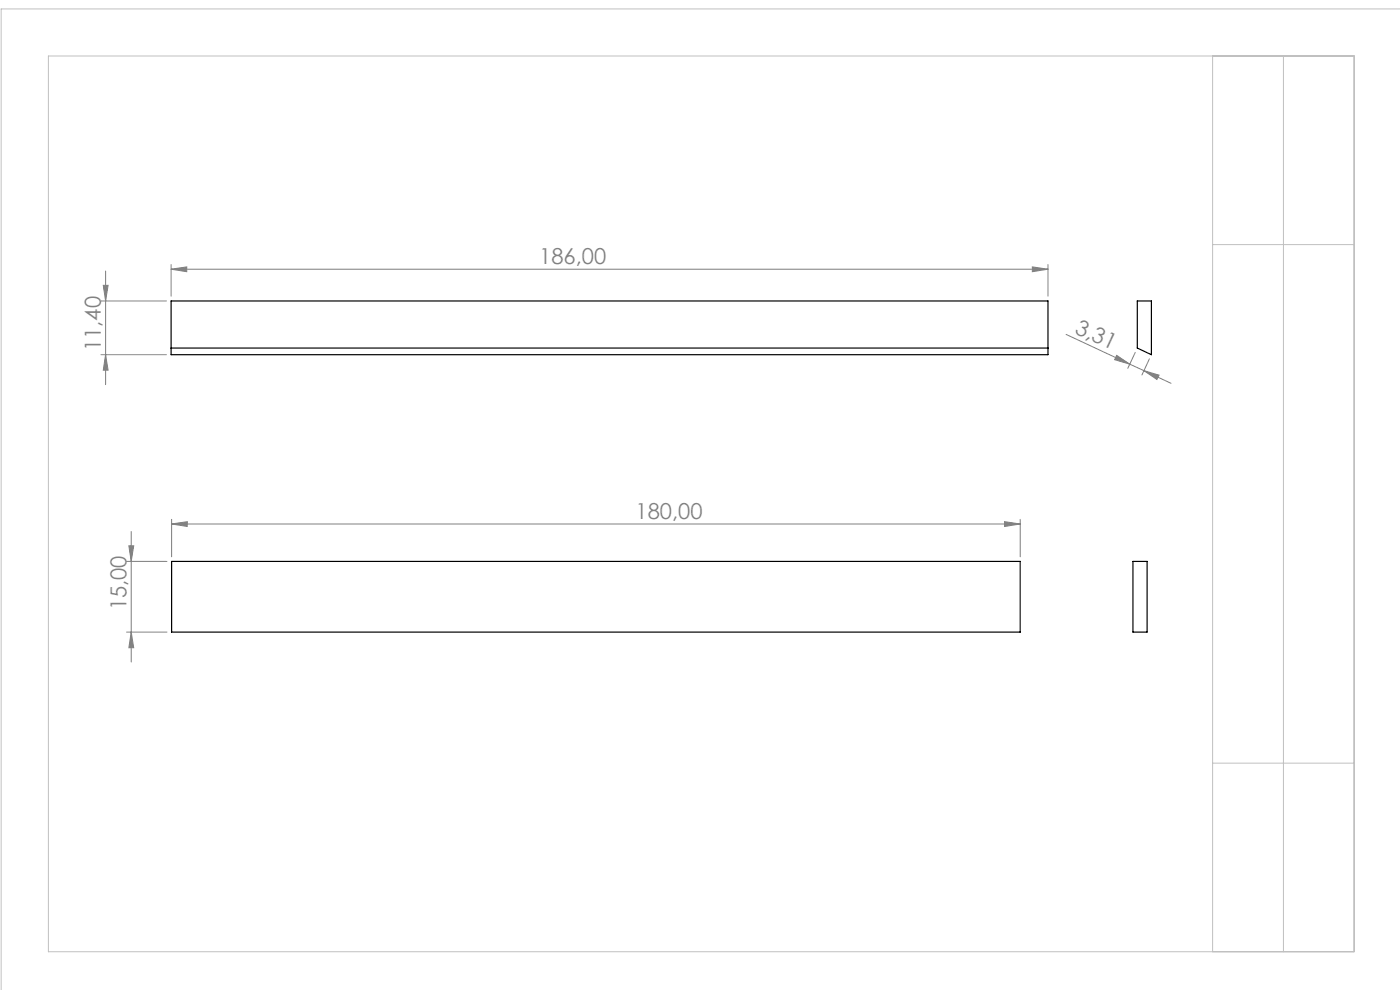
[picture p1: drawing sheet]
<svg xmlns="http://www.w3.org/2000/svg" width="297mm" height="210mm" viewBox="0 0 297 210" stroke-linecap="round" stroke-linejoin="round" font-family="sans-serif">
<path d="M36.3 73.8h186M36.3 63.8h186v11.4h-186zM241.3 63.8h3v11.4l-3-1.4zM36.4 119.1h180v15h-180zM240.3 119.1h3v15h-3z" fill="none" stroke="#000" stroke-width=".25"/>
<g fill="none" stroke="#808080" stroke-width=".21">
<path d="M22.4 57.5v24.1M36.3 57.1l3.3-.5v1zM36.3 56.1v6.7M36.3 57.1h186M219 56.6l3.3 .5-3.3 .5zM222.3 56.1v6.7M21.4 63.8h13.9M21.4 75.2h13.9M21.9 60.5h1l-.5 3.3zM22.4 75.2l.5 3.3h-1zM226.2 70.9l13.5 6.3M236.9 75.4l2.8 1.8-3.2-.9z"/>
<path d="M239.7 77.2l3 1.4M240.8 74.7l-1.5 3.4M242.7 78.6l5.7 2.7M242.7 78.6l3.2 1-.5 .9zM243.8 76.1l-1.5 3.4M26.8 119.1h8.6M27.3 115.8h1.1l-.6 3.3zM27.8 112.7v27.7M36.4 111.2l3.3-.5v1zM36.4 110.2v7.9M36.4 111.2h180M213.1 110.7l3.3 .5-3.3 .5z"/>
<path d="M216.4 110.2v7.9M26.8 134.1h8.6M27.8 134.1l.6 3.3h-1.1z"/>
</g>
<path d="M10.3 11.9h277v190h-277zM257.2 11.9v190M272.3 11.9v190M297.1 1.9h-296.9v208.2M257.2 51.9h30.1M257.2 161.9h30.1" fill="none" stroke="#c0c0c0" stroke-width=".21"/>
<g fill="#808080">
<path d="M242.7 78.6l3.2 1-.5 .9zM236.9 75.4l2.8 1.8-3.2-.9z"/>
<path d="M219 56.6l3.3 .5-3.3 .5zM36.3 57.1l3.3-.5v1zM213.1 110.7l3.3 .5-3.3 .5zM36.4 111.2l3.3-.5v1z"/>
<path d="M21.9 60.5h1l-.5 3.3zM22.4 75.2l.5 3.3h-1zM27.3 115.8h1.1l-.6 3.3zM27.8 134.1l.6 3.3h-1.1z"/>
</g>
<g font-size="4.7" fill="#808080">
<text x="114.4" y="56.1">186,00</text>
<text x="227.8" y="70.6" transform="rotate(25 227.8 70.6)">3,31</text>
<text x="21.4" y="74.5" transform="rotate(-90 21.4 74.5)">11,40</text>
<text x="134.8" y="110.1">180,00</text>
<text x="26.8" y="129.4" transform="rotate(-90 26.8 129.4)">15,00</text>
</g>
</svg>
